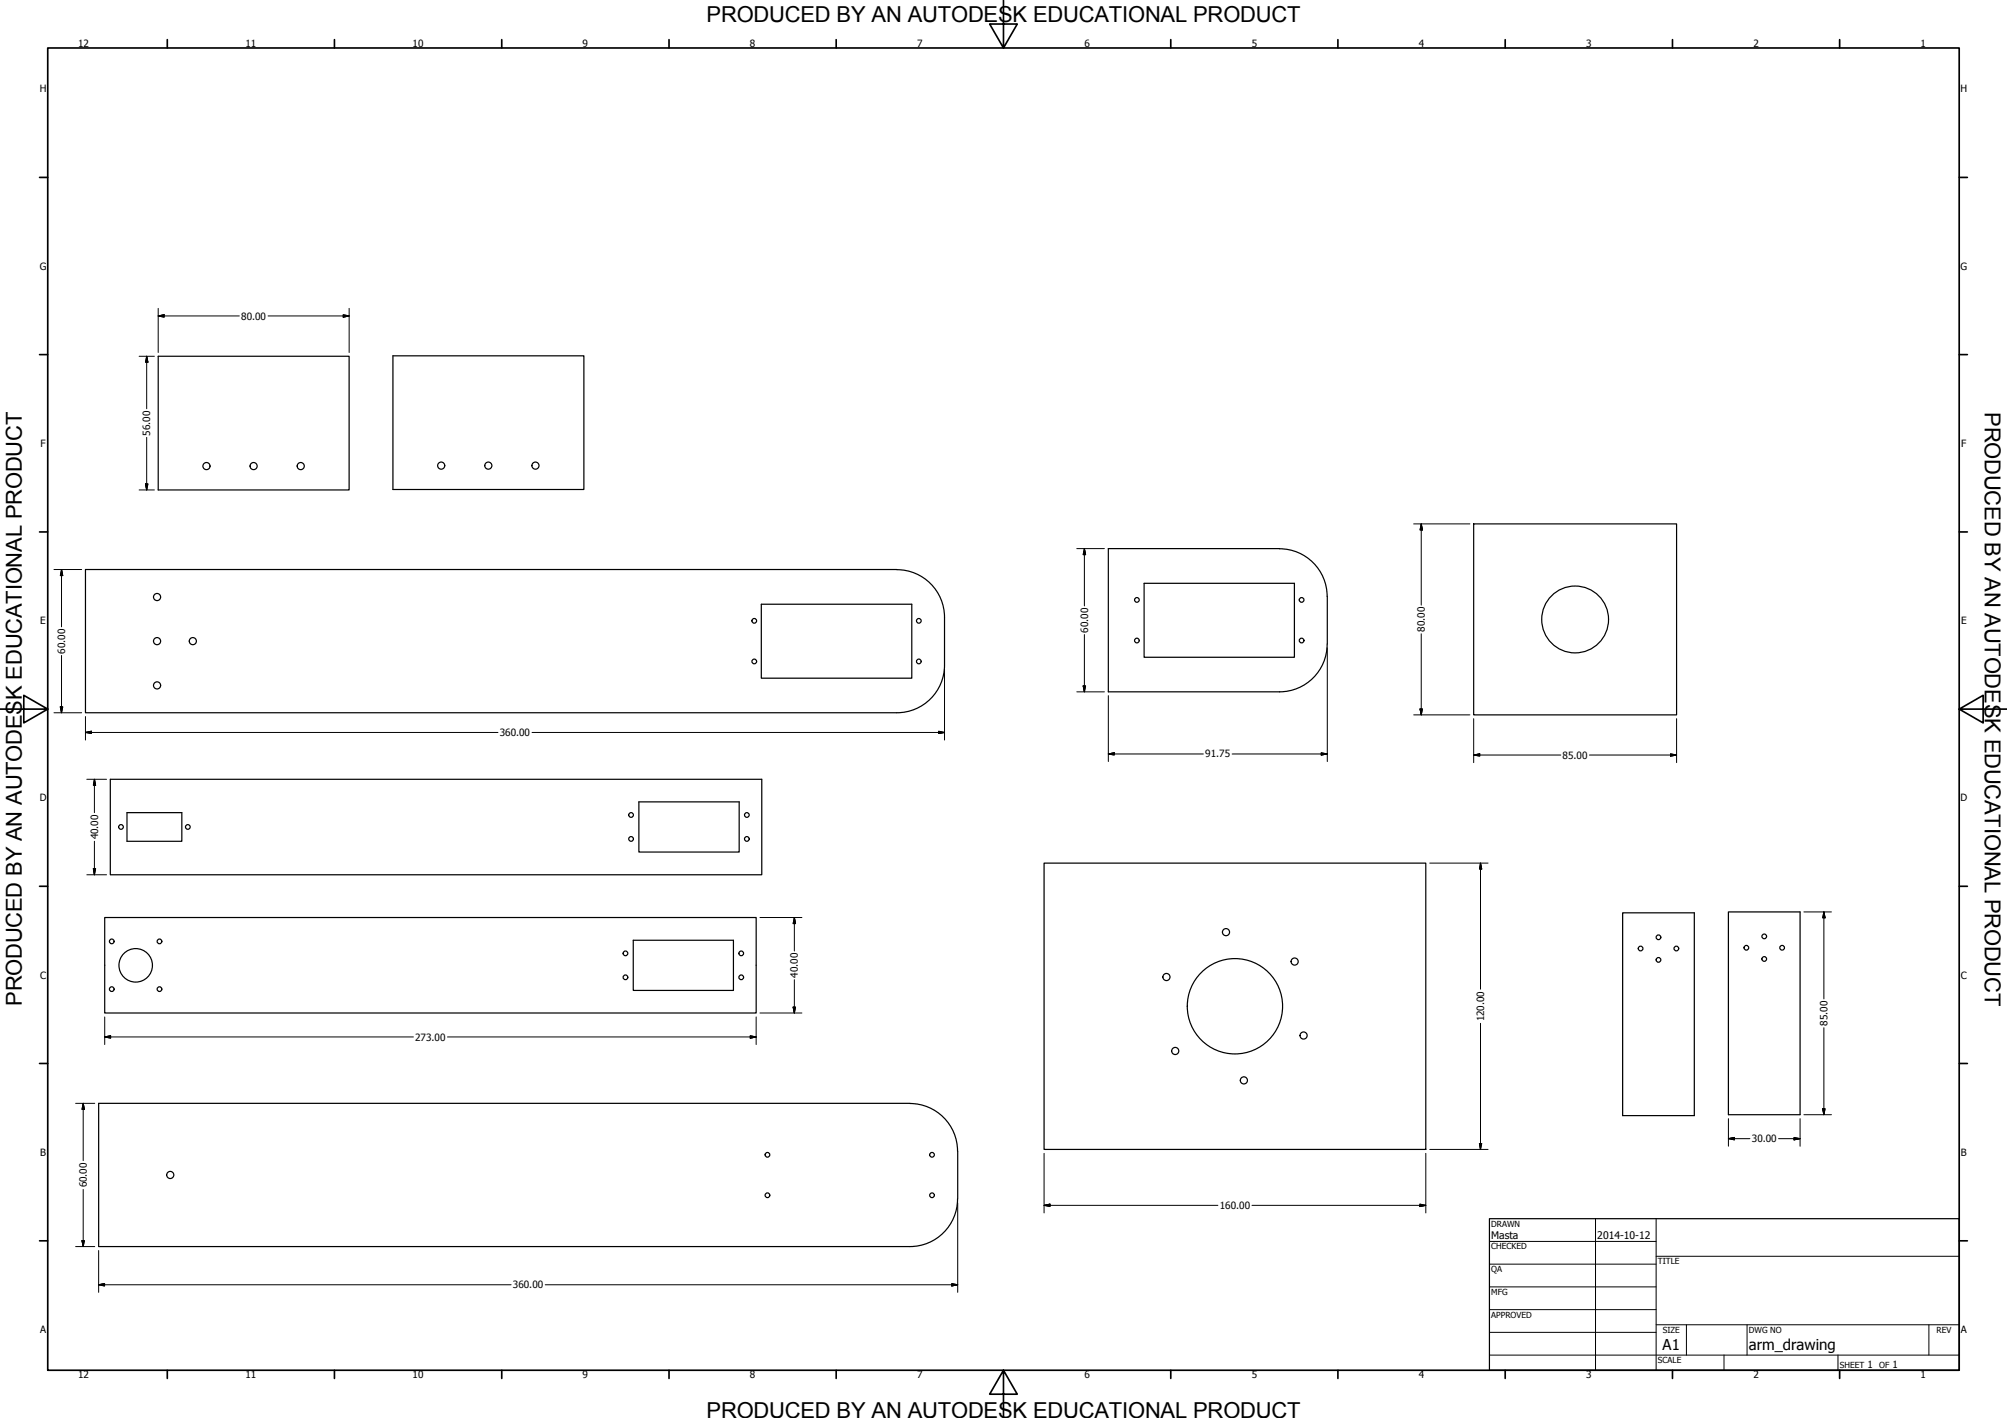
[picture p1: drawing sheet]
<svg xmlns="http://www.w3.org/2000/svg" width="841mm" height="594mm" viewBox="0 0 841 594" stroke-linecap="round" stroke-linejoin="round" font-family="sans-serif">
<!-- layer: Visible (ANSI) -->
<g fill="none" stroke="#000" stroke-width=".51">
<path d="M66.3 149.3h80v56h-80zM164.7 149.1h80v56h-80zM617.5 219.5h85.1v80h-85.1zM536.2 229.8h-71.8v60h71.8a20.1 20.1 0 0 0 20-20l-.1-19.9a20 20 0 0 0-19.9-20M319 253.1h63.1v31h-63.1zM479.4 244.4h63v31h-63zM395.8 278.6v-20a20 20 0 0 0-20-19.9l-340-.1v60h340a20 20 0 0 0 20-20M46.2 326.5h273v40h-273zM267.7 336h42.1v21h-42.1zM53.2 340.5h23v12h-23zM437.5 361.6h160v120h-160zM43.9 384.4h273v40h-273z"/>
<path d="M265.4 393.9h41.9v21h-41.9zM680 382.4h30v85h-30zM724.3 382.1h30v84.9h-30zM381.3 462.3a20 20 0 0 1 20 20M381.3 462.3h-340v60h340a20 20 0 0 0 20-20M401.3 482.3v20"/>
<circle cx="86.5" cy="195.3" r="1.49"/>
<circle cx="106.3" cy="195.3" r="1.49"/>
<circle cx="126" cy="195.3" r="1.49"/>
<circle cx="184.9" cy="195.1" r="1.49"/>
<circle cx="204.6" cy="195.1" r="1.49"/>
<circle cx="224.4" cy="195.1" r="1.49"/>
<circle cx="65.8" cy="250.1" r="1.49"/>
<circle cx="476.4" cy="251.3" r=".98"/>
<circle cx="545.4" cy="251.3" r=".98"/>
<circle cx="660" cy="259.5" r="14"/>
<circle cx="65.8" cy="268.6" r="1.49"/>
<circle cx="80.8" cy="268.6" r="1.49"/>
<circle cx="316.1" cy="277.1" r=".98"/>
<circle cx="316.1" cy="260.1" r=".98"/>
<circle cx="385" cy="277.1" r=".98"/>
<circle cx="385" cy="260.1" r=".98"/>
<circle cx="476.4" cy="268.4" r=".98"/>
<circle cx="545.4" cy="268.4" r=".98"/>
<circle cx="65.8" cy="287.2" r="1.49"/>
<circle cx="50.7" cy="346.5" r=".98"/>
<circle cx="78.7" cy="346.5" r=".98"/>
<circle cx="264.4" cy="351.5" r=".98"/>
<circle cx="264.4" cy="341.4" r=".98"/>
<circle cx="313" cy="351.5" r=".98"/>
<circle cx="313" cy="341.4" r=".98"/>
<circle cx="46.8" cy="394.4" r=".98"/>
<circle cx="66.8" cy="394.4" r=".98"/>
<circle cx="262.1" cy="399.4" r=".98"/>
<circle cx="310.6" cy="399.4" r=".98"/>
<circle cx="513.7" cy="390.5" r="1.49"/>
<circle cx="687.5" cy="397.4" r=".98"/>
<circle cx="695" cy="392.7" r=".98"/>
<circle cx="702.5" cy="397.4" r=".98"/>
<circle cx="731.8" cy="397.1" r=".98"/>
<circle cx="739.3" cy="392.3" r=".98"/>
<circle cx="746.8" cy="397.1" r=".98"/>
<circle cx="46.8" cy="414.4" r=".98"/>
<circle cx="56.9" cy="404.4" r="7"/>
<circle cx="66.8" cy="414.4" r=".98"/>
<circle cx="262.1" cy="409.5" r=".98"/>
<circle cx="310.6" cy="409.5" r=".98"/>
<circle cx="488.8" cy="409.3" r="1.49"/>
<circle cx="542.5" cy="402.8" r="1.49"/>
<circle cx="695" cy="402.1" r=".98"/>
<circle cx="739.3" cy="401.8" r=".98"/>
<circle cx="517.5" cy="421.6" r="20"/>
<circle cx="546.3" cy="433.8" r="1.49"/>
<circle cx="492.5" cy="440.3" r="1.49"/>
<circle cx="521.2" cy="452.6" r="1.49"/>
<circle cx="71.3" cy="492.3" r="1.49"/>
<circle cx="321.6" cy="483.8" r=".98"/>
<circle cx="390.6" cy="483.8" r=".98"/>
<circle cx="321.6" cy="500.8" r=".98"/>
<circle cx="390.6" cy="500.8" r=".98"/>
</g>
<!-- layer: Border (ANSI) -->
<g fill="none" stroke="#000" stroke-width=".7">
<path d="M70.1 16.6v3.5M140.1 16.6v3.5M210.2 16.6v3.5M280.4 16.6v3.5M350.4 16.6v3.5M420.5 .1v20l-5.8-10h11.6l-5.8 10M490.6 16.6v3.5M560.6 16.6v3.5M630.7 16.6v3.5M700.8 16.6v3.5M770.9 16.6v3.5M20 20.1h801v554h-801z"/>
<path d="M16.6 74.3h3.4M821 74.3h3.4M16.6 148.6h3.4M821 148.6h3.4M16.6 222.9h3.4M821 222.9h3.4M0 297.1h20l-10-5.8v11.6l10-5.8M821 297.1l10 5.8v-11.6l-10 5.8h20M16.6 371.3h3.4M821 371.3h3.4M16.6 445.6h3.4M821 445.6h3.4"/>
<path d="M16.6 519.8h3.4M821 519.8h3.4M70.1 574.1v3.4M140.1 574.1v3.4M210.2 574.1v3.4M280.4 574.1v3.4M350.4 574.1v3.4M420.5 574.1l5.8 10h-11.6l5.8-10v20M490.6 574.1v3.4M560.6 574.1v3.4M630.7 574.1v3.4M700.8 574.1v3.4"/>
<path d="M770.9 574.1v3.4"/>
</g>
<!-- layer: Title (ANSI) -->
<g fill="none" stroke="#000" stroke-width=".42">
<path d="M668.6 510.6v63.5M694 510.6v63.5M624.1 520.1h69.9M624.1 529.6h69.9M624.1 539.2h69.9M694 526.3h127M624.1 548.7h69.9M624.1 558.2h69.9M694 555h127M706.7 555v12.7M732.1 555v12.7M808.3 555v12.7"/>
<path d="M624.1 567.7h196.9M722.4 567.7v6.4M770.2 567.7v6.4"/>
</g>
<path d="M624.1 510.6h196.9v63.5h-196.9z" fill="none" stroke="#000" stroke-width=".51"/>
<!-- layer: Dimension (ANSI) -->
<g fill="none" stroke="#000" stroke-width=".42">
<path d="M66.3 132.4l2.5-.5v1zM66.3 132.4h34M66.3 129.2v18.5M112.3 132.4h34M143.8 131.9l2.5 .5-2.5 .5zM146.3 129.2v18.5M58.3 149.3h6.4M61.5 149.3l.5 2.4h-1zM61.5 149.3v21.9M61.5 183.2v22.1M58.3 205.3h6.4M61 202.7h1l-.5 2.6z"/>
<path d="M592.4 219.5h23.5M595.6 219.5l.5 2.5h-1zM595.6 219.5v34M22.6 238.6h11.6M25.8 238.6l.5 2.5h-1zM25.8 238.6v24M451.2 229.8h11.6M454.4 229.8l.5 2.6h-1zM454.4 229.8v24M25.8 274.6v24M454.4 265.8v24M556.2 271.4v47.7"/>
<path d="M595.6 265.5v34M22.6 298.6h11.6M25.3 296.1h1l-.5 2.5zM395.8 280.3v29.7M451.2 289.8h11.6M453.9 287.4h1l-.5 2.4zM464.4 291.4v27.7M592.4 299.5h23.5M595.1 297h1l-.5 2.5zM35.8 306.9l2.5-.5v.9zM35.8 306.9h172.9M35.8 300.2v9.8"/>
<path d="M222.9 306.9h172.9M393.3 306.4l2.5 .5-2.5 .4zM464.4 315.9l2.5-.5v.9zM464.4 315.9h39.9M516.3 315.9h39.9M553.7 315.4l2.5 .5-2.5 .4zM617.5 316.3l2.6-.5v1zM617.5 316.3h36.5M617.5 301.1v18.4M666.1 316.3h36.5M700 315.8l2.6 .5-2.6 .5zM702.6 301.1v18.4"/>
<path d="M36.4 326.5h8.2M39.6 326.5l.5 2.5h-1zM39.6 326.5v14M39.6 352.5v14M36.4 366.5h8.2M39.1 364h1l-.5 2.5zM599.1 361.6h24.5M620.4 361.6l.5 2.5h-.9zM620.4 361.6v52.8M318.5 384.4h17.5M332.9 384.4l.5 2.5h-1zM332.9 384.4v14"/>
<path d="M755.9 382.1h11.6M764.3 382.1l.5 2.4h-1zM764.3 382.1v36.4M332.9 410.4v14M43.9 434.4l2.5-.5v1zM43.9 434.4h129.3M43.9 426.1v11.5M187.5 434.4h129.4M314.4 433.9l2.5 .5-2.5 .5zM316.9 426.1v11.5M318.5 424.4h17.5M332.4 421.9h1l-.5 2.5z"/>
<path d="M620.4 428.7v52.9M764.3 430.6v36.4M31.7 462.3h8M34.9 462.3l.5 2.5h-1zM34.9 462.3v24M620 479.1h.9l-.5 2.5zM724.3 477l2.5-.5v1.1zM724.3 477h9M724.3 468.7v11.5M745.3 477h9M751.8 476.5l2.5 .5-2.5 .6zM754.3 468.7v11.5"/>
<path d="M755.9 467h11.6M763.8 464.5h1l-.5 2.5zM34.9 498.3v24M437.5 483.2v25M597.5 483.2v25M599.1 481.6h24.5M34.4 519.8h1l-.5 2.5zM401.3 503.9v37.5M437.5 505l2.5-.5v1zM437.5 505h72.8M524.6 505h72.9M595 504.5l2.5 .5-2.5 .5z"/>
<path d="M31.7 522.3h8M41.3 538.3l2.5-.5v1zM41.3 538.3h172.9M41.3 523.9v17.5M228.5 538.3h172.8M398.8 537.8l2.5 .5-2.5 .5z"/>
</g>
<g fill="#000" stroke="#000" stroke-width=".42">
<path d="M66.3 132.4l2.5-.5zM66.3 132.4l2.5-.5v1zM143.8 132.9l2.5-.5zM143.8 131.9l2.5 .5-2.5 .5zM61.5 149.3l.5 2.4zM61.5 149.3l.5 2.4h-1zM61 202.7l.5 2.6zM61 202.7h1l-.5 2.6zM454.4 229.8l.5 2.6zM454.4 229.8l.5 2.6h-1zM595.6 219.5l.5 2.5zM595.6 219.5l.5 2.5h-1z"/>
<path d="M25.8 238.6l.5 2.5zM25.8 238.6l.5 2.5h-1zM25.3 296.1l.5 2.5zM25.3 296.1h1l-.5 2.5zM453.9 287.4l.5 2.4zM453.9 287.4h1l-.5 2.4zM595.1 297l.5 2.5zM595.1 297h1l-.5 2.5zM35.8 306.9l2.5-.5zM35.8 306.9l2.5-.5v.9zM393.3 307.3l2.5-.4zM393.3 306.4l2.5 .5-2.5 .4z"/>
<path d="M464.4 315.9l2.5-.5zM464.4 315.9l2.5-.5v.9zM553.7 316.3l2.5-.4zM553.7 315.4l2.5 .5-2.5 .4zM617.5 316.3l2.6-.5zM617.5 316.3l2.6-.5v1zM700 316.8l2.6-.5zM700 315.8l2.6 .5-2.6 .5zM39.6 326.5l.5 2.5zM39.6 326.5l.5 2.5h-1zM39.1 364l.5 2.5zM39.1 364h1l-.5 2.5z"/>
<path d="M620.4 361.6l.5 2.5zM620.4 361.6l.5 2.5h-.9zM332.9 384.4l.5 2.5zM332.9 384.4l.5 2.5h-1zM764.3 382.1l.5 2.4zM764.3 382.1l.5 2.4h-1zM43.9 434.4l2.5-.5zM43.9 434.4l2.5-.5v1zM314.4 434.9l2.5-.5zM314.4 433.9l2.5 .5-2.5 .5zM332.4 421.9l.5 2.5zM332.4 421.9h1l-.5 2.5z"/>
<path d="M34.9 462.3l.5 2.5zM34.9 462.3l.5 2.5h-1zM620 479.1l.4 2.5zM620 479.1h.9l-.5 2.5zM724.3 477l2.5-.5zM724.3 477l2.5-.5v1.1zM751.8 477.6l2.5-.6zM751.8 476.5l2.5 .5-2.5 .6zM763.8 464.5l.5 2.5zM763.8 464.5h1l-.5 2.5zM34.4 519.8l.5 2.5zM34.4 519.8h1l-.5 2.5z"/>
<path d="M437.5 505l2.5-.5zM437.5 505l2.5-.5v1zM595 505.5l2.5-.5zM595 504.5l2.5 .5-2.5 .5zM41.3 538.3l2.5-.5zM41.3 538.3l2.5-.5v1zM398.8 538.8l2.5-.5zM398.8 537.8l2.5 .5-2.5 .5z"/>
</g>
<g font-size="9.2">
<text x="296.1" y="9.3">PRODUCED BY AN AUTODESK EDUCATIONAL PRODUCT</text>
<text x="831.8" y="172.7" transform="rotate(90 831.8 172.7)">PRODUCED BY AN AUTODESK EDUCATIONAL PRODUCT</text>
<text x="9.2" y="421.5" transform="rotate(-90 9.2 421.5)">PRODUCED BY AN AUTODESK EDUCATIONAL PRODUCT</text>
<text x="296.1" y="594.1">PRODUCED BY AN AUTODESK EDUCATIONAL PRODUCT</text>
</g>
<g font-size="6.3">
<text x="696.7" y="565.6">A1</text>
<text x="732.9" y="565.7">arm_drawing</text>
</g>
<g font-size="4.4">
<text x="624.9" y="519.3">Masta</text>
<text x="669.4" y="519.3">2014-10-12</text>
</g>
<g font-size="4.2">
<text x="32.8" y="19.7">12</text>
<text x="102.8" y="19.7">11</text>
<text x="172.9" y="19.7">10</text>
<text x="244.2" y="19.7">9</text>
<text x="314.3" y="19.7">8</text>
<text x="384.3" y="19.7">7</text>
<text x="454.4" y="19.7">6</text>
<text x="524.5" y="19.7">5</text>
<text x="594.6" y="19.7">4</text>
<text x="664.7" y="19.7">3</text>
<text x="734.8" y="19.7">2</text>
<text x="804.8" y="19.7">1</text>
<text x="16.6" y="38.7">H</text>
<text x="821.5" y="38.7">H</text>
<text x="16.7" y="113">G</text>
<text x="821.5" y="113">G</text>
<text x="101.1" y="133.9">80.00</text>
<text x="63" y="182.5" transform="rotate(-90 63 182.5)">56.00</text>
<text x="17" y="187.2">F</text>
<text x="821.8" y="187.2">F</text>
<text x="16.9" y="261.5">E</text>
<text x="821.8" y="261.5">E</text>
<text x="455.9" y="265.1" transform="rotate(-90 455.9 265.1)">60.00</text>
<text x="597.1" y="264.7" transform="rotate(-90 597.1 264.7)">80.00</text>
<text x="27.3" y="273.8" transform="rotate(-90 27.3 273.8)">60.00</text>
<text x="209.4" y="308.4">360.00</text>
<text x="505.1" y="317.3">91.75</text>
<text x="654.8" y="317.9">85.00</text>
<text x="16.6" y="335.7">D</text>
<text x="821.5" y="335.7">D</text>
<text x="41.1" y="351.7" transform="rotate(-90 41.1 351.7)">40.00</text>
<text x="16.8" y="410">C</text>
<text x="334.4" y="409.6" transform="rotate(-90 334.4 409.6)">40.00</text>
<text x="821.7" y="410">C</text>
<text x="621.9" y="428" transform="rotate(-90 621.9 428)">120.00</text>
<text x="765.8" y="429.7" transform="rotate(-90 765.8 429.7)">85.00</text>
<text x="174" y="436">273.00</text>
<text x="734.1" y="478.6">30.00</text>
<text x="16.8" y="484.2">B</text>
<text x="821.7" y="484.2">B</text>
<text x="36.4" y="497.5" transform="rotate(-90 36.4 497.5)">60.00</text>
<text x="511.2" y="506.5">160.00</text>
<text x="214.9" y="539.8">360.00</text>
<text x="16.8" y="558.5">A</text>
<text x="821.6" y="558.5">A</text>
<text x="782.5" y="573.2">1</text>
<text x="793.1" y="573.2">1</text>
<text x="32.8" y="577.5">12</text>
<text x="102.8" y="577.5">11</text>
<text x="172.9" y="577.5">10</text>
<text x="244.2" y="577.5">9</text>
<text x="314.3" y="577.5">8</text>
<text x="384.3" y="577.5">7</text>
<text x="454.4" y="577.5">6</text>
<text x="524.5" y="577.5">5</text>
<text x="594.6" y="577.5">4</text>
<text x="664.7" y="577.5">3</text>
<text x="734.8" y="577.5">2</text>
<text x="804.8" y="577.5">1</text>
</g>
<g font-size="3.5">
<text x="624.9" y="513.9">DRAWN</text>
<text x="624.9" y="523.5">CHECKED</text>
<text x="624.9" y="533">QA</text>
<text x="694.8" y="529.6">TITLE</text>
<text x="624.9" y="542.5">MFG</text>
<text x="624.9" y="552">APPROVED</text>
<text x="696.8" y="558.4">SIZE</text>
<text x="732.9" y="558.4">DWG NO</text>
<text x="811.5" y="558.3">REV</text>
<text x="694.8" y="571.1">SCALE</text>
<text x="771" y="573.2">SHEET</text>
<text x="787.5" y="573.2">OF</text>
</g>
</svg>
